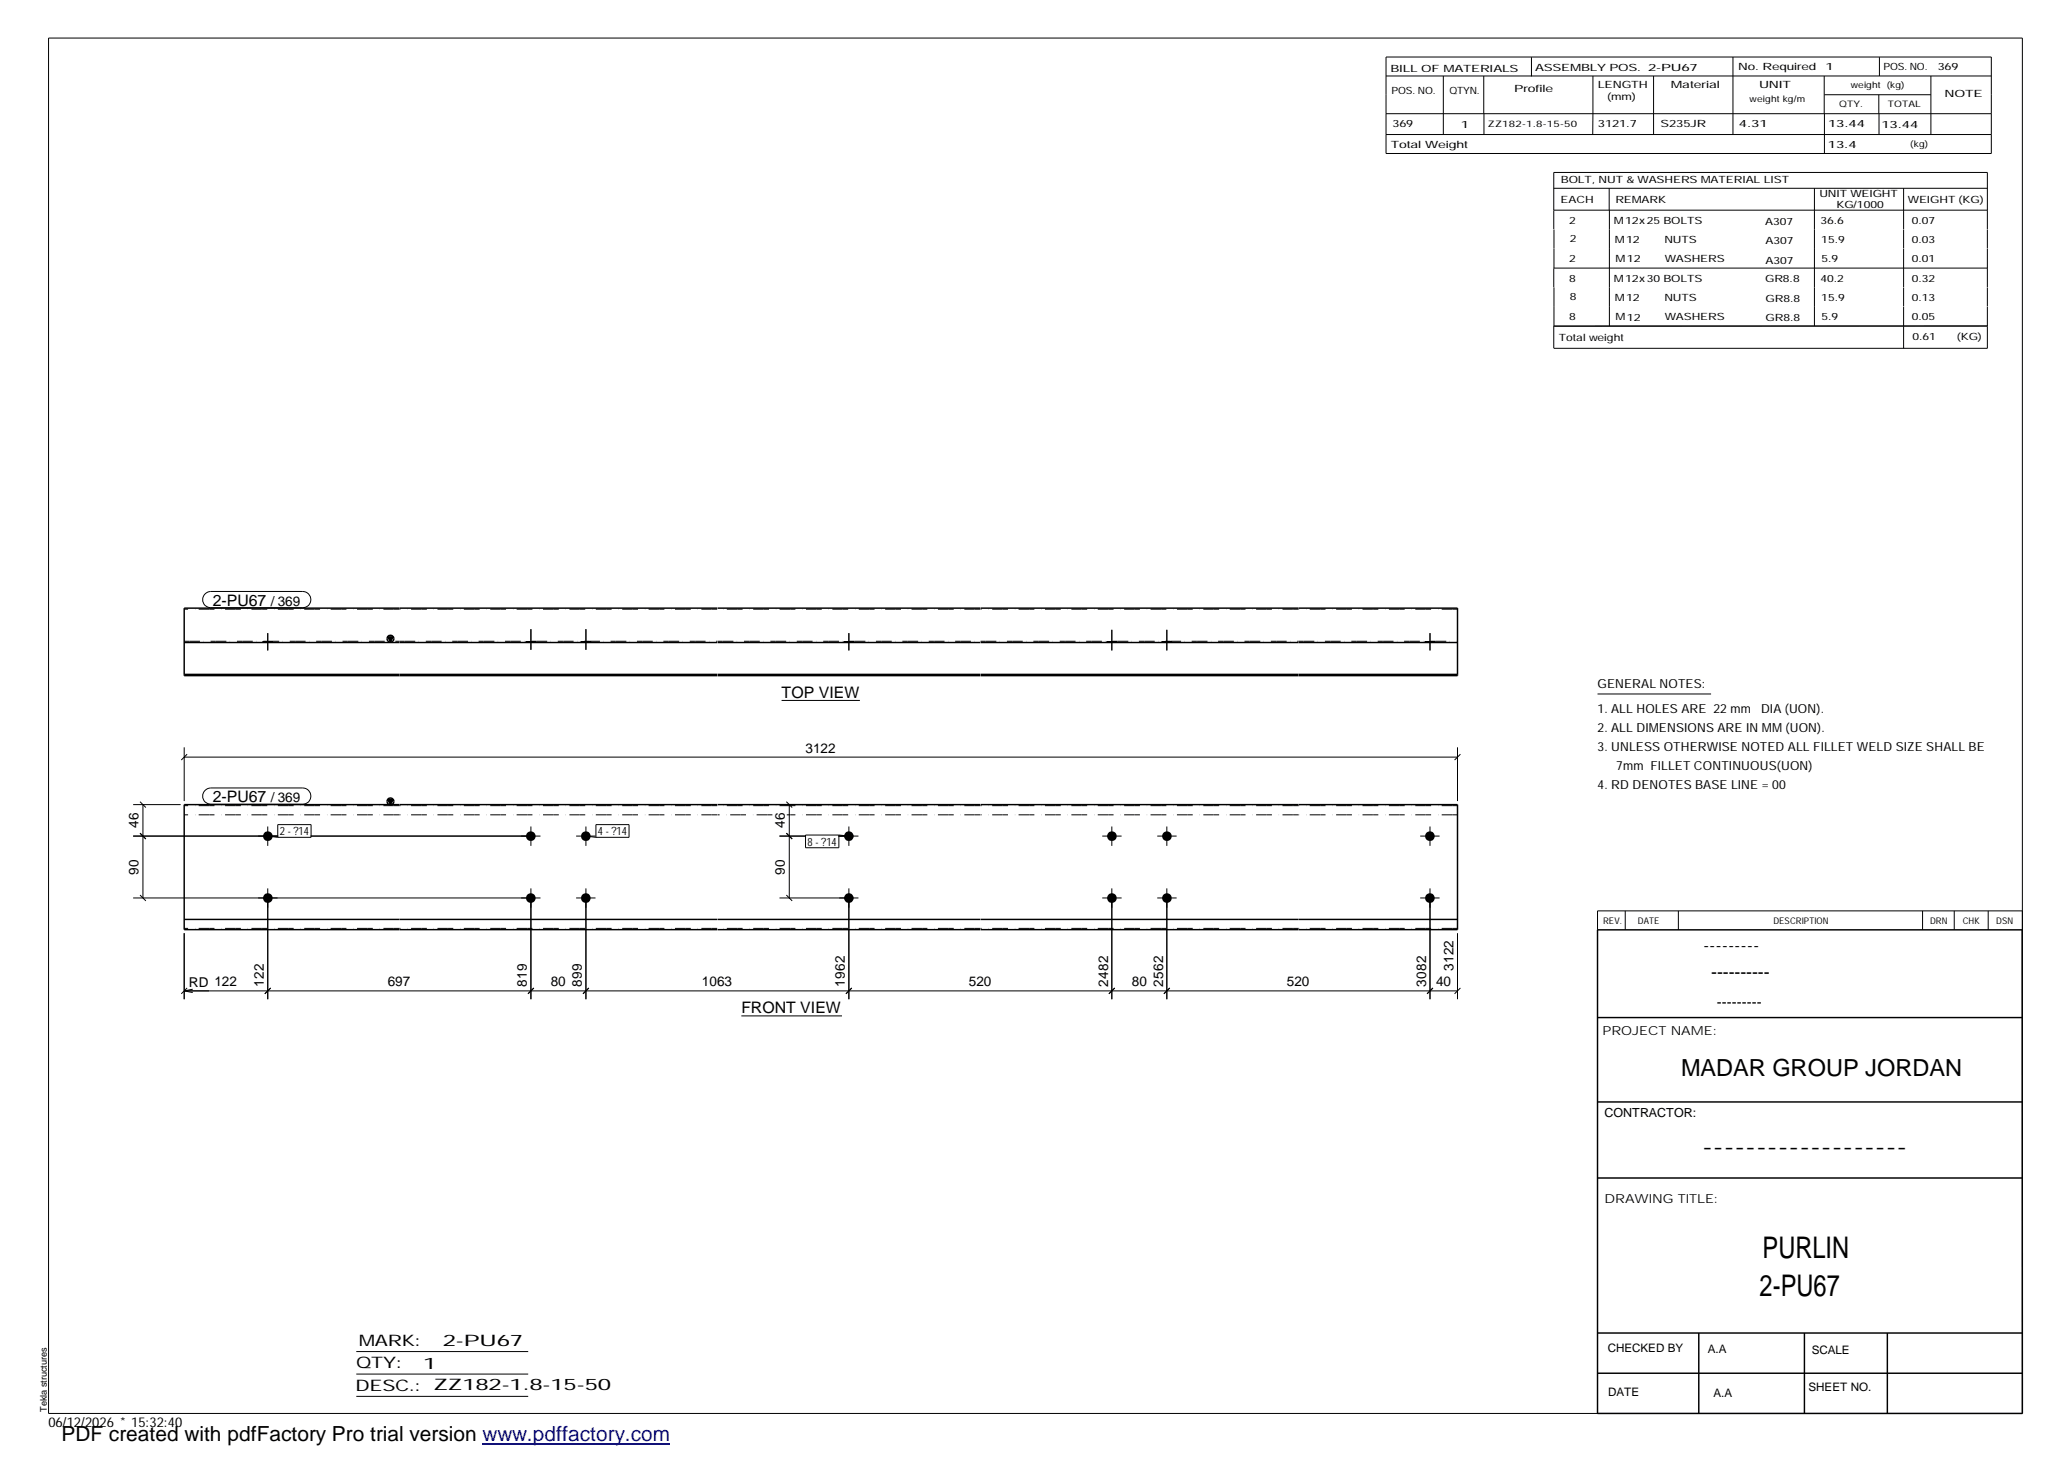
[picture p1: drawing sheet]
<svg xmlns="http://www.w3.org/2000/svg" width="420mm" height="297mm" viewBox="0 0 420 297" stroke-linecap="round" stroke-linejoin="round" font-family="sans-serif">
<g fill="#000">
<path d="M78.8 129.4h1.1l-.6 1zM78.8 162.5h1.1l-.6 1z"/>
<path d="M53.4 130.3h2v.2h-2z" fill-rule="evenodd"/>
<path d="M53.4 130.3h2v.2h-2z" fill-rule="evenodd"/>
<path d="M106.9 130.3h1.9v.2h-1.9z" fill-rule="evenodd"/>
<path d="M106.9 130.3h1.9v.2h-1.9z" fill-rule="evenodd"/>
<path d="M118.1 130.3h1.9v.2h-1.9z" fill-rule="evenodd"/>
<path d="M118.1 130.3h1.9v.2h-1.9z" fill-rule="evenodd"/>
<path d="M171.5 130.3h1.9v.2h-1.9z" fill-rule="evenodd"/>
<path d="M171.5 130.3h1.9v.2h-1.9z" fill-rule="evenodd"/>
<path d="M224.9 130.3h2v.2h-2z" fill-rule="evenodd"/>
<path d="M224.9 130.3h2v.2h-2z" fill-rule="evenodd"/>
<path d="M236.1 130.3h1.9v.2h-1.9z" fill-rule="evenodd"/>
<path d="M236.1 130.3h1.9v.2h-1.9z" fill-rule="evenodd"/>
<path d="M289.6 130.3h1.9v.2h-1.9z" fill-rule="evenodd"/>
<path d="M289.6 130.3h1.9v.2h-1.9z" fill-rule="evenodd"/>
<circle cx="54.4" cy="169.9" r=".98"/>
<circle cx="107.8" cy="169.9" r=".98"/>
<circle cx="119" cy="169.9" r=".98"/>
<circle cx="172.5" cy="169.9" r=".97"/>
<circle cx="225.9" cy="169.9" r=".98"/>
<circle cx="237.1" cy="169.9" r=".98"/>
<circle cx="290.5" cy="169.9" r=".98"/>
<circle cx="54.4" cy="182.5" r=".99"/>
<circle cx="107.8" cy="182.5" r=".98"/>
<circle cx="119" cy="182.5" r=".98"/>
<circle cx="172.5" cy="182.5" r=".97"/>
<circle cx="225.9" cy="182.5" r=".99"/>
<circle cx="237.1" cy="182.5" r=".98"/>
<circle cx="290.5" cy="182.5" r=".98"/>
</g>
<g fill="none" stroke="#000" stroke-width=".2">
<path d="M9.9 7.7h401v279.5h-401zM281.6 11.6h123v19.6h-123zM281.6 15.4h123M293.2 15.4v11.9M301.5 15.4v7.7M311.1 11.6v3.9M323.6 15.4v11.9M336 15.4v11.9M352.1 11.6v15.7M370.6 15.4v7.7M370.7 19.2h21.6M381.7 19.2v3.9"/>
<path d="M381.8 11.6v3.8M392.3 15.4v11.9M281.6 23.1h123M281.6 27.3h123M301.5 23.1v4.2M315.7 38.3h88.1M326.9 38.3v4.4M368.6 38.3v27.9M370.7 23.1v8.1M381.8 23.1v4.2M386.8 38.3v8.3M315.7 42.7h88.1"/>
<path d="M315.7 46.6v-11.6h88.1v11.6M315.7 54.5v3.9M315.7 54.5h88.1M315.7 46.6v7.9M315.7 58.4v7.8M327 42.7v23.5M386.8 46.6v3.9M386.8 50.6v7.7M386.8 58.4v3.9M403.8 46.6v3.9M403.8 50.6v7.7M403.8 58.4v3.9"/>
<path d="M386.8 62.3v8.5M403.8 62.3v8.5h-88.1M403.8 66.2h-88.1v4.5M41.7 120.7l.5-.4 .6-.1h18.7a1.65 1.65 0 0 1 1.7 1.6 1.65 1.65 0 0 1-1.7 1.7h-18.7a1.63 1.63 0 0 1-1.5-1 1.63 1.63 0 0 1 .4-1.8zM53.4 130.3v.2M54.4 128.6v3.6M55.4 130.3v.2M106.9 130.3v.2M107.9 127.8v4.2M108.8 130.3v.2M118.1 130.3v.2M119 127.8v4.2"/>
<path d="M120 130.3v.2M171.5 130.3v.2M172.5 128.6v3.6M173.4 130.3v.2M224.9 130.3v.2M225.9 128v4.2M226.9 130.3v.2M236.1 130.3v.2M237.1 128v4.2M238 130.3v.2M289.6 130.3v.2M290.5 128.6v3.6"/>
<path d="M291.5 130.3v.2M37.4 153.8h258.7M37.4 151.8v11M38 153.2l-1.2 1.2M158.8 142.3h15.9M296.1 151.8v11M296.7 153.2l-1.2 1.2M324.6 141h23M27.1 169.9h29.4M27.1 163.5h9.6M28.4 169.3l1.2 1.2M28.4 162.9l1.2 1.2"/>
<path d="M29 163.5v18.9M41.7 160.6l.5-.4 .6-.1h18.7a1.65 1.65 0 0 1 1.7 1.6 1.65 1.65 0 0 1-1.7 1.7h-18.7a1.63 1.63 0 0 1-1.5-1 1.63 1.63 0 0 1 .4-1.8zM54.4 167.9v4M54.4 169.9l2 .2M56.4 167.5h6.8v2.6h-6.8zM63.1 169.9h46.7M107.9 167.9v4M117.1 169.9h3.9M119 167.9v4M119 169.9l2.1 .2M121.1 167.5h6.7v2.6h-6.7zM158.4 169.9h5.3"/>
<path d="M158.4 163.5h13.3M159.8 169.3l1.2 1.2M159.8 162.9l1.2 1.2M160.4 163.5v18.9M163.7 169.7h6.7v2.5h-6.7zM170.3 169.9h4.1M170.4 169.7l2.1 .2M172.5 167.9v4M223.9 169.9h4M225.9 167.9v4M235.1 169.9h4M237.1 167.9v4"/>
<path d="M288.5 169.9h4M290.5 167.9v4M27.1 182.4h82.7M28.4 181.8l1.2 1.2M37.4 189.6v13.4M54.4 180.5v22.5M107.9 180.5v22.5M117.1 182.4h3.9M119 180.5v22.5M158.4 182.4h16M159.8 181.8l1.2 1.2M172.5 180.5v22.5"/>
<path d="M223.9 182.4h4M225.9 180.5v22.5M235.1 182.4h4M237.1 180.5v22.5M288.5 182.4h4M290.5 180.5v22.5M296.1 189.6v13.4M330.2 185.1v3.8M341 185.1v3.8M390.6 185.1v3.8M397 185.1v3.8M403.9 185.1v3.8"/>
<path d="M410.9 185.1h-86.3v3.8M37.4 201.3h258.7M37.4 201.3l1.8 .4M38 200.7l-1.2 1.2M39.2 201l-1.8 .3M55 200.7l-1.2 1.2M108.5 200.7l-1.2 1.2M119.6 200.7l-1.2 1.2M150.6 206.4h20.5M173.1 200.7l-1.2 1.2M226.5 200.7l-1.2 1.2M237.7 200.7l-1.2 1.2"/>
<path d="M291.1 200.7l-1.2 1.2M296.7 200.7l-1.2 1.2M72.4 274.6h34.9M72.4 279.2h34.9M72.4 283.7h34.9"/>
</g>
<g fill="none" stroke="#000" stroke-width=".3">
<path d="M37.4 137h108.3M37.4 130.5h108.3M78.8 129.4h1.1l-.6 1zM145.7 123.6h-108.3v13.7h108.3M145.8 137.3h53.3M145.8 137h53.3M145.8 130.5h53.3M145.8 123.6h53.3M199.2 123.6h96.9v13.7h-96.9M199.2 137h96.9M199.2 130.5h96.9M78.8 162.5h1.1l-.6 1z"/>
<path d="M145.7 163.5h-108.3v25.4h108.3M145.8 163.5h53.3M199.2 163.5h96.9v25.4h-96.9M37.4 186.8h108.3M145.8 186.8h53.3M145.8 188.9h53.3M199.2 186.8h96.9M324.6 188.9h86.3v98.3h-86.3zM324.6 206.7h86.3M324.6 239.3h86.3M324.6 223.9h86.3M324.6 270.8h86.3"/>
<path d="M324.6 279h86.3M345.1 270.8v16.4M366.6 270.8v16.4M383.5 270.8v16.4"/>
<circle cx="79.3" cy="129.8" r=".7"/>
<circle cx="79.3" cy="162.8" r=".7"/>
</g>
<g fill="none" stroke="#000" stroke-width=".2" stroke-dasharray="1.1 0 2.1 .7 0 1.4" stroke-linecap="butt">
<path d="M37.4 130.3h43.7M81.1 123.8h-43.7M81.2 130.3h64.5M145.7 123.8h-64.5M145.8 130.3h53.3M199.1 123.8h-53.3M199.2 130.3h64.6M263.8 123.8h-64.6M263.8 130.3h32.3M296.1 123.8h-32.3M81.1 165.6h-43.7M81.1 163.7h-43.7"/>
<path d="M145.7 165.6h-64.5M145.7 163.7h-64.5M156.9 165.6h-11.1M199.1 165.6h-39.2M199.1 163.7h-53.3M263.8 165.6h-64.6M263.8 163.7h-64.6M296.1 165.6h-32.3M296.1 163.7h-32.3M81.1 188.6h-43.7M145.7 188.6h-64.5M199.1 188.6h-53.3"/>
<path d="M263.8 188.6h-64.6M296.1 188.6h-32.3"/>
</g>
<path d="M98 293.3h38.2" fill="none" stroke="#00f" stroke-width=".3"/>
<g font-size="6.1">
<text x="358.1" y="255.5">PURLIN</text>
<text x="357.5" y="263.3">2-PU67</text>
</g>
<text font-size="4.8" x="341.5" y="218.6">MADAR GROUP JORDAN</text>
<text font-size="4.2" x="12.5" y="292.7">PDF created with pdfFactory Pro trial version www.pdffactory.com</text>
<g font-size="3.6">
<text x="346.1" y="193.2">---------</text>
<text x="347.7" y="198.6">----------</text>
<text x="345.8" y="234.2">-------------------</text>
</g>
<g font-size="3.2">
<text x="43.2" y="123">2-PU67</text>
<text x="158.8" y="141.8">TOP VIEW</text>
<text x="43.2" y="163">2-PU67</text>
<text x="150.6" y="205.9">FRONT VIEW</text>
<text x="72.9" y="273.5">MARK:</text>
<text x="90" y="273.5">2-PU67</text>
<text x="72.4" y="278">QTY:</text>
<text x="86" y="278.1">1</text>
<text x="72.2" y="282.6">DESC.:</text>
<text x="88.1" y="282.4">ZZ182-1.8-15-50</text>
</g>
<text font-size="3" x="348.8" y="204.5">---------</text>
<g font-size="2.8">
<text x="55" y="123">/ 369</text>
<text x="163.7" y="152.9">3122</text>
<text x="55" y="163">/ 369</text>
<text x="28.1" y="168.2" transform="rotate(-90 28.1 168.2)">46</text>
<text x="159.5" y="168.2" transform="rotate(-90 159.5 168.2)">46</text>
<text x="28.1" y="177.7" transform="rotate(-90 28.1 177.7)">90</text>
<text x="159.5" y="177.7" transform="rotate(-90 159.5 177.7)">90</text>
<text x="295.3" y="197.3" transform="rotate(-90 295.3 197.3)">3122</text>
<text x="38.4" y="200.5">RD 122</text>
<text x="53.6" y="200.4" transform="rotate(-90 53.6 200.4)">122</text>
<text x="78.8" y="200.4">697</text>
<text x="107.1" y="200.4" transform="rotate(-90 107.1 200.4)">819</text>
<text x="111.9" y="200.4">80</text>
<text x="118.2" y="200.4" transform="rotate(-90 118.2 200.4)">899</text>
<text x="142.6" y="200.4">1063</text>
<text x="171.7" y="200.4" transform="rotate(-90 171.7 200.4)">1962</text>
<text x="196.8" y="200.4">520</text>
<text x="225.1" y="200.4" transform="rotate(-90 225.1 200.4)">2482</text>
<text x="230" y="200.4">80</text>
<text x="236.3" y="200.4" transform="rotate(-90 236.3 200.4)">2562</text>
<text x="261.5" y="200.4">520</text>
<text x="289.7" y="200.4" transform="rotate(-90 289.7 200.4)">3082</text>
<text x="291.8" y="200.4">40</text>
<text x="9.8" y="290">06/12/2026 * 15:32:40</text>
</g>
<g font-size="2.5">
<text x="324.6" y="139.9">GENERAL NOTES:</text>
<text x="324.6" y="148.7">2. ALL DIMENSIONS ARE IN MM (UON).</text>
<text x="324.6" y="144.9">1. ALL HOLES ARE 22 mm</text>
<text x="357.8" y="144.9">DIA (UON).</text>
<text x="324.6" y="152.5">3. UNLESS OTHERWISE NOTED ALL FILLET WELD SIZE SHALL BE</text>
<text x="324.6" y="160.2">4. RD DENOTES BASE LINE = 00</text>
<text x="328.4" y="156.4">7mm FILLET CONTINUOUS(UON)</text>
<text x="325.6" y="210.3">PROJECT NAME:</text>
<text x="326" y="226.9">CONTRACTOR:</text>
<text x="326" y="244.4">DRAWING TITLE:</text>
</g>
<g font-size="2.4">
<text x="326.7" y="274.7">CHECKED BY</text>
<text x="347" y="275">A.A</text>
<text x="368.1" y="275.1">SCALE</text>
<text x="326.7" y="283.6">DATE</text>
<text x="348.1" y="283.9">A.A</text>
<text x="367.5" y="282.6">SHEET NO.</text>
</g>
<g font-size="2.3">
<text x="56.9" y="169.7">2 - ?14</text>
<text x="121.5" y="169.7">4 - ?14</text>
<text x="164.1" y="171.8">8 - ?14</text>
</g>
<g font-size="2">
<text x="282.5" y="14.6">BILL OF MATERIALS</text>
<text x="311.9" y="14.4">ASSEMBLY POS.</text>
<text x="324.6" y="17.9">LENGTH</text>
<text x="334.9" y="14.4">2-PU67</text>
<text x="339.5" y="17.9">Material</text>
<text x="353.1" y="14.2">No. Required</text>
<text x="357.4" y="17.9">UNIT</text>
<text x="370.9" y="14.2">1</text>
<text x="382.7" y="14.2">POS. NO.</text>
<text x="393.7" y="14.3">369</text>
<text x="282.7" y="19.1">POS. NO.</text>
<text x="294.5" y="19">QTYN.</text>
<text x="307.6" y="18.7">Profile</text>
<text x="326.5" y="20.4">(mm)</text>
<text x="395.1" y="19.6">NOTE</text>
<text x="282.9" y="25.8">369</text>
<text x="296.8" y="26">1</text>
<text x="324.7" y="25.9">3121.7</text>
<text x="337.4" y="25.9">S235JR</text>
<text x="353.3" y="25.9">4.31</text>
<text x="371.4" y="25.9">13.44</text>
<text x="382.3" y="25.9">13.44</text>
<text x="282.6" y="30.1">Total Weight</text>
<text x="371.4" y="30">13.4</text>
<text x="317.1" y="41.3">EACH</text>
<text x="317.1" y="37.2">BOLT, NUT &amp; WASHERS MATERIAL LIST</text>
<text x="328.2" y="41.3">REMARK</text>
<text x="369.7" y="40.1">UNIT WEIGHT</text>
<text x="387.6" y="41.2">WEIGHT (KG)</text>
<text x="318.8" y="45.4">2</text>
<text x="327.9" y="45.6">M12x25 BOLTS</text>
<text x="358.6" y="45.6">A307</text>
<text x="369.9" y="45.5">36.6</text>
<text x="373.1" y="42.2">KG/1000</text>
<text x="388.4" y="45.5">0.07</text>
<text x="318.8" y="53.3">2</text>
<text x="318.9" y="49.2">2</text>
<text x="328.1" y="49.3">M12</text>
<text x="328.3" y="53.3">M12</text>
<text x="338.2" y="49.4">NUTS</text>
<text x="338.2" y="53.3">WASHERS</text>
<text x="358.7" y="49.6">A307</text>
<text x="358.7" y="53.5">A307</text>
<text x="370" y="49.3">15.9</text>
<text x="370.1" y="53.2">5.9</text>
<text x="388.4" y="49.4">0.03</text>
<text x="388.4" y="53.3">0.01</text>
<text x="318.8" y="57.2">8</text>
<text x="327.9" y="57.3">M12x30 BOLTS</text>
<text x="358.6" y="57.4">GR8.8</text>
<text x="369.9" y="57.3">40.2</text>
<text x="388.4" y="57.2">0.32</text>
<text x="318.8" y="65.1">8</text>
<text x="318.9" y="61">8</text>
<text x="328.1" y="61.2">M12</text>
<text x="328.3" y="65.1">M12</text>
<text x="338.2" y="61.2">NUTS</text>
<text x="338.2" y="65.1">WASHERS</text>
<text x="358.7" y="61.4">GR8.8</text>
<text x="358.7" y="65.3">GR8.8</text>
<text x="370" y="61.1">15.9</text>
<text x="370.1" y="65">5.9</text>
<text x="388.4" y="61.2">0.13</text>
<text x="388.4" y="65.1">0.05</text>
<text x="316.7" y="69.3">Total weight</text>
<text x="388.6" y="69.1">0.61</text>
<text x="397.6" y="69">(KG)</text>
</g>
<g font-size="1.9">
<text x="325.7" y="187.8">REV.</text>
<text x="332.8" y="187.6">DATE</text>
<text x="360.3" y="187.7">DESCRIPTION</text>
<text x="392.1" y="187.6">DRN</text>
<text x="398.8" y="187.6">CHK</text>
<text x="405.6" y="187.7">DSN</text>
<text x="9.5" y="286.8" transform="rotate(-90 9.5 286.8)">Tekla structures</text>
</g>
<g font-size="1.8">
<text x="376" y="17.9">weight (kg)</text>
<text x="355.5" y="20.7">weight kg/m</text>
<text x="373.6" y="21.7">QTY.</text>
<text x="383.5" y="21.8">TOTAL</text>
<text x="302.3" y="25.9">ZZ182-1.8-15-50</text>
<text x="388.1" y="29.8">(kg)</text>
</g>
</svg>
